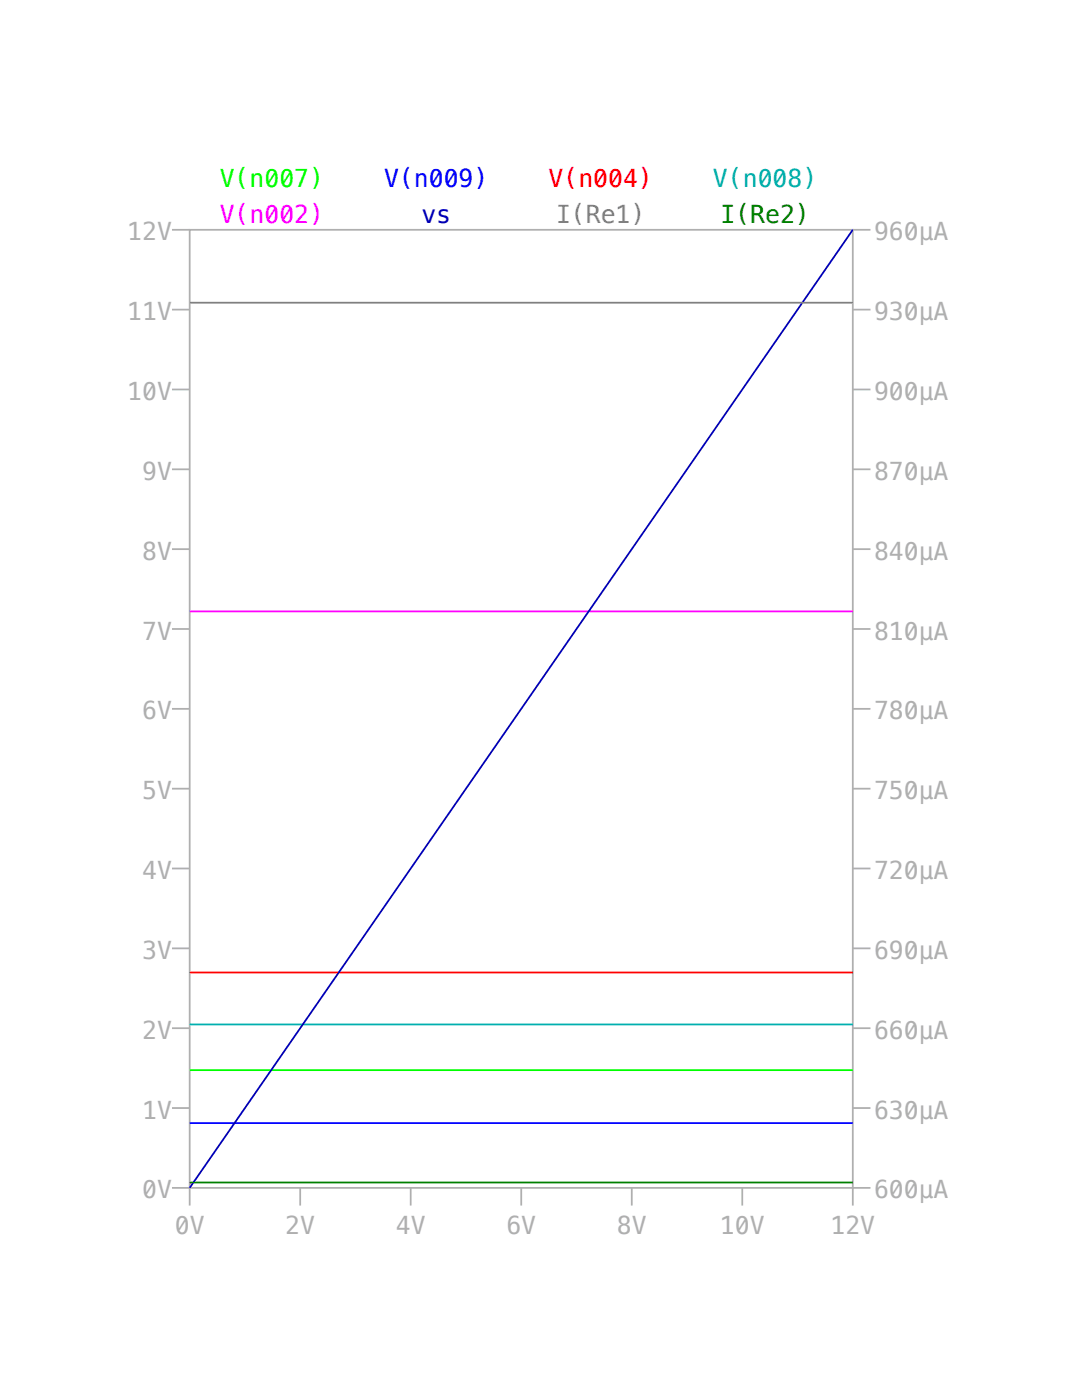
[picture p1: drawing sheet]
<svg xmlns="http://www.w3.org/2000/svg" width="216mm" height="279mm" viewBox="0 0 216 279" stroke-linecap="round" stroke-linejoin="round" font-family="sans-serif">
<g fill="none" stroke="#afafaf" stroke-width=".35">
<path d="M34.3 45.9h3.5M37.8 45.9h132.4v191.2h-132.4zM170.2 45.9h3.5M34.3 77.7h3.5M34.3 61.8h3.5M170.2 77.7h3.5M170.2 61.8h3.5M34.3 93.7h3.5M170.2 93.7h3.5M34.3 109.6h3.5M170.2 109.6h3.5M34.3 125.5h3.5"/>
<path d="M170.2 125.5h3.5M34.3 157.4h3.5M34.3 141.5h3.5M170.2 157.4h3.5M170.2 141.5h3.5M34.3 173.3h3.5M170.2 173.3h3.5M34.3 189.3h3.5M170.2 189.3h3.5M34.3 205.2h3.5M170.2 205.2h3.5M34.3 237.1h3.5v3.5"/>
<path d="M34.3 221.1h3.5M59.9 237.1v3.5M82 237.1v3.5M104 237.1v3.5M126.1 237.1v3.5M148.1 237.1v3.5M170.2 221.1h3.5M173.7 237.1h-3.5v3.5"/>
</g>
<path d="M37.8 213.6h132.4" fill="none" stroke="#0f0" stroke-width=".35"/>
<path d="M37.8 224.1h132.4" fill="none" stroke="#00f" stroke-width=".35"/>
<path d="M37.8 194.1h132.4" fill="none" stroke="#f00" stroke-width=".35"/>
<path d="M170.2 204.5h-132.4" fill="none" stroke="#00afaf" stroke-width=".35"/>
<path d="M37.8 122h132.4" fill="none" stroke="#f0f" stroke-width=".35"/>
<path d="M170.2 45.9l-132.4 191.2" fill="none" stroke="#0000af" stroke-width=".35"/>
<path d="M37.8 60.4h132.4" fill="none" stroke="#808080" stroke-width=".35"/>
<path d="M170.2 236h-132.4" fill="none" stroke="#008000" stroke-width=".35"/>
<text font-size="4.9" fill="#0f0" x="43.8" y="37.4">V(n007)</text>
<text font-size="4.9" fill="#00f" x="76.7" y="37.4">V(n009)</text>
<text font-size="4.9" fill="#f00" x="109.5" y="37.4">V(n004)</text>
<text font-size="4.9" fill="#00afaf" x="142.3" y="37.4">V(n008)</text>
<g font-size="4.9" fill="#afafaf">
<text x="25.4" y="48">12V</text>
<text x="174.4" y="48">960µA</text>
<text x="25.4" y="63.9">11V</text>
<text x="174.4" y="63.9">930µA</text>
<text x="25.4" y="79.8">10V</text>
<text x="174.4" y="79.8">900µA</text>
<text x="28.4" y="95.8">9V</text>
<text x="174.4" y="95.8">870µA</text>
<text x="28.4" y="111.7">8V</text>
<text x="174.4" y="111.7">840µA</text>
<text x="28.4" y="127.6">7V</text>
<text x="174.4" y="127.6">810µA</text>
<text x="28.4" y="143.6">6V</text>
<text x="174.4" y="143.6">780µA</text>
<text x="28.4" y="159.5">5V</text>
<text x="174.4" y="159.5">750µA</text>
<text x="28.4" y="175.4">4V</text>
<text x="174.4" y="175.4">720µA</text>
<text x="28.4" y="191.4">3V</text>
<text x="174.4" y="191.4">690µA</text>
<text x="28.4" y="207.3">2V</text>
<text x="174.4" y="207.3">660µA</text>
<text x="28.4" y="223.2">1V</text>
<text x="174.4" y="223.2">630µA</text>
<text x="28.4" y="239.2">0V</text>
<text x="174.4" y="239.2">600µA</text>
<text x="34.9" y="246.2">0V</text>
<text x="56.9" y="246.2">2V</text>
<text x="79" y="246.2">4V</text>
<text x="101" y="246.2">6V</text>
<text x="123.1" y="246.2">8V</text>
<text x="143.7" y="246.2">10V</text>
<text x="165.7" y="246.2">12V</text>
</g>
<text font-size="4.9" fill="#f0f" x="43.8" y="44.4">V(n002)</text>
<text font-size="4.9" fill="#0000af" x="84.1" y="44.4">vs</text>
<text font-size="4.9" fill="#808080" x="110.9" y="44.4">I(Re1)</text>
<text font-size="4.9" fill="#008000" x="143.8" y="44.4">I(Re2)</text>
</svg>
